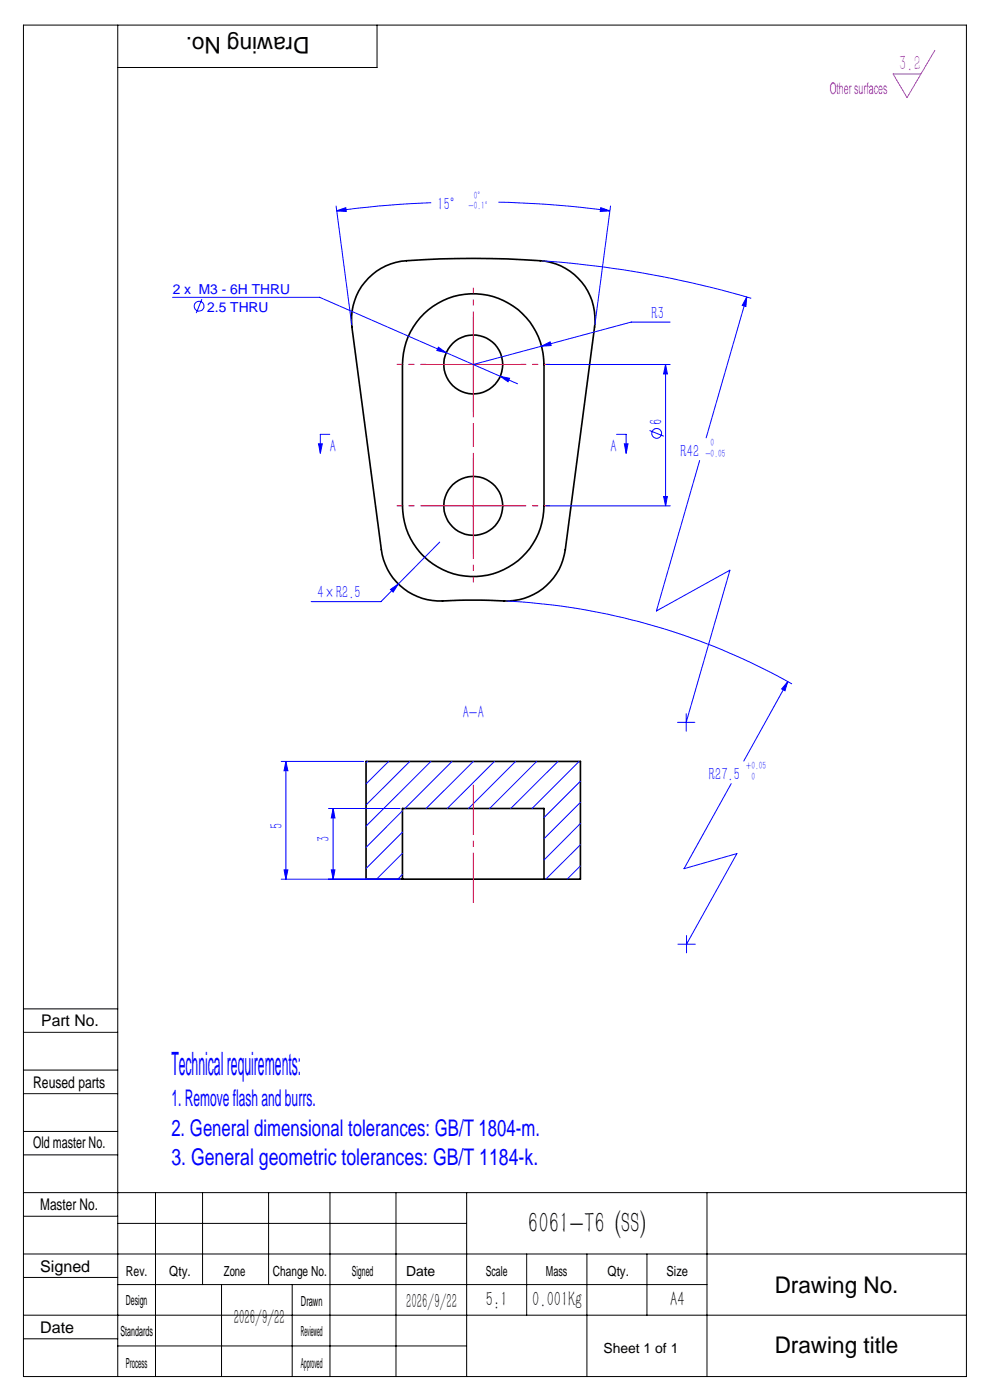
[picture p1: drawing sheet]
<svg xmlns="http://www.w3.org/2000/svg" width="210mm" height="297mm" viewBox="0 0 210 297" stroke-linecap="round" stroke-linejoin="round" font-family="sans-serif">
<g fill="none" stroke="#000" stroke-width=".35">
<path d="M78.1 59a12.3 12.3 0 0 1 8.1-3.7 199.1 199.1 0 0 1 29.5 .1 12.5 12.5 0 0 1 10.4 14l-6.2 47.2a12.7 12.7 0 0 1-14.6 10.8h-9.8a12.7 12.7 0 0 1-14.6-10.8l-6.3-47.2a12.7 12.7 0 0 1 3.5-10.4zM90 66.5a15 15 0 0 1 16.3-3 15 15 0 0 1 9.1 13.8v30a15 15 0 0 1-15 15 15 15 0 0 1-15-15v-30a14.9 14.9 0 0 1 4.6-10.8zM85.4 186.5h30M85.4 186.5v-15h30v15M85.4 186.5h-7.8v-25h45.5v25h-7.7"/>
<circle cx="100.4" cy="77.3" r="6.3"/>
<circle cx="100.4" cy="107.3" r="6.3"/>
</g>
<g fill="none" stroke="#00f" stroke-width=".21">
<path d="M71.3 43.7l3.3 25.2M71.4 44.7l1.9-.6 .1 .8zM91.5 43a210.1 210.1 0 0 0-20.1 1.7M105.7 42.9a204.9 204.9 0 0 1 23.7 1.8M115.1 55.3a206.5 206.5 0 0 1 44.2 8M127.4 44.1l2 .6-2.1 .2zM129.5 43.7l-3.3 25.2M36.6 63.1h31.2l38.3 16.7M42.8 63.5l-1.2 2.9M93 73.7l1.7 1.1-2-.4zM106.1 79.8l2 .5-.3 .7zM106.1 79.8l3.7 1.6"/>
<path d="M114.9 73.4l1.8-.9 .2 .8zM115.9 77.3h26.3M141.2 77.3l.4 2h-.8zM141.2 77.3v30M142.1 68.3h-8.2l-33.5 9M158.4 63l-.2 2-.8-.2zM158.4 63l-8.6 29.9M67.6 94.2h.8l-.5 2zM70 92.1h-2.1v4.1M130.8 92.1h2v4.1M132.4 94.2h.8l-.4 2zM137.8 91.3l3 1.2"/>
<path d="M148.4 97.7l-9.2 31.9 15.6-8.6-9.2 32.2M93.3 115l-8.8 8.9M115.9 107.3h26.3M140.8 105.3h.8l-.4 2zM82.8 125.1l1.7-1.2-1.1 1.7zM84.5 123.9l-3.7 3.7h-14.8M107.4 127.5a138 138 0 0 1 60.6 17.6M143.7 153.2h3.7M145.6 151.4v3.7M167.1 144.6l-.6 1.9-.7-.3zM167.1 144.6l-9.3 16.9M59.7 161.5h17.5"/>
<path d="M60.6 161.5l.5 2h-.8zM60.6 161.5v25M69.7 171.5h15.2M70.7 171.5l.3 2h-.7zM70.7 171.5v15M77.9 161.5l-.3 .3M82.4 161.5l-4.8 4.8M85.4 172l-7.8 7.8M85.4 176.5l-7.8 7.8M86.9 161.5l-9.3 9.3M91.4 161.5l-13.8 13.8M95.9 161.5l-10 10"/>
<path d="M100.4 161.5l-10 10M104.9 161.5l-10 10M109.4 161.5l-10 10M113.8 161.5l-9.9 10M118.4 161.5l-10.1 10M122.8 161.5l-9.9 10M123.1 165.7l-7.7 7.8M123.1 170.2l-7.7 7.7M123.1 174.7l-7.7 7.8M123.1 179.2l-7.3 7.3M155.1 166.2l-10 18.1 11.2-3.2-10.7 19.2M59.7 186.5h25.2"/>
<path d="M60.3 184.5h.8l-.5 2zM70.3 184.5h.7l-.3 2zM85.4 181l-5.5 5.5M85.4 185.5l-1 1M123.1 183.7l-2.8 2.8M145.6 198.5v3.6M143.8 200.3h3.7"/>
<circle cx="42.2" cy="65" r="1.05"/>
<circle cx="139.3" cy="91.9" r="1.04"/>
</g>
<path d="M90.4 77.3h-6.2M100.4 67.3v-6.2M110.4 77.3h6.3M100.4 87.3v6.3M100.4 97.3v-6.2M90.4 107.3h-6.2M100.4 117.3v6.3M110.4 107.3h6.3" fill="none" stroke="#f00" stroke-width=".21" stroke-dasharray="15.2 1.3 1.3 1.3" stroke-dashoffset="14" stroke-linecap="butt"/>
<path d="M100.4 166.5v25" fill="none" stroke="#f00" stroke-width=".21" stroke-dasharray="15.2 1.3 1.3 1.3" stroke-dashoffset="4.6" stroke-linecap="butt"/>
<path d="M90.4 77.3h20M100.4 67.3v20M100.4 97.3v20M90.4 107.3h20" fill="none" stroke="#f00" stroke-width=".21"/>
<path d="M198.3 10.7l-5.9 10-3-5h5.9" fill="none" stroke="#f0f" stroke-width=".21"/>
<g fill="none" stroke="#000" stroke-width=".21">
<path d="M5 5.3h200v286.7h-200zM25 5.3v286.7M80 5.3v9h-55M5 214h20M5 219h20M5 232h20M5 227h20M5 245h20M5 240h20M5 258h20M5 253h200M25 259.5h74"/>
<path d="M33 253v39M43 253v19.5M57 253v19.5M70 253v39M84 253v39M99 253v39M150 253v39M5 271h20M5 266h200M5 279h200M25 272.5h125M47 272.5v19.5"/>
<path d="M62 272.5v19.5M111.7 266v13M124.5 266v26M137.2 266v13M5 284h20M25 285.5h74"/>
</g>
<g fill="#00f">
<path d="M132.4 94.2h.8l-.4 2zM67.6 94.2h.8l-.5 2z"/>
<path d="M158.4 63l-1 1.8 .8 .2zM167.1 144.6l-1.3 1.6 .7 .3zM114.9 73.4l2-.1-.2-.8zM82.8 125.1l.6 .5 1.1-1.7zM106.1 79.8l1.7 1.2 .3-.7zM93 73.7l-.3 .7 2 .4z"/>
<path d="M127.4 44.1l2 .6-2.1 .2zM71.4 44.7l1.9-.6 .1 .8z"/>
<path d="M140.8 105.3h.8l-.4 2zM141.2 77.3l.4 2h-.8z"/>
<path d="M70.7 171.5l.3 2h-.7zM70.3 184.5h.7l-.3 2zM60.6 161.5l.5 2h-.8zM60.3 184.5h.8l-.5 2z"/>
</g>
<text font-size="6.8" fill="#00f" x="36.3" y="228">Technical requirements:</text>
<text font-size="6.3" x="112" y="261.5">6061-T6 (SS)</text>
<g font-size="4.9">
<text x="65.7" y="7.9" transform="rotate(-180 65.7 7.9)">Drawing No.</text>
<text x="164.3" y="274.4">Drawing No.</text>
<text x="164.3" y="287">Drawing title</text>
</g>
<g font-size="4.9" fill="#00f">
<text x="36.3" y="234.7">1. Remove flash and burrs.</text>
<text x="36.3" y="240.9">2. General dimensional tolerances: GB/T 1804-m.</text>
<text x="36.3" y="247.1">3. General geometric tolerances: GB/T 1184-k.</text>
</g>
<text font-size="4.4" fill="#f0f" x="190.8" y="14.8">3.2</text>
<g font-size="4.4">
<text x="49.6" y="280.9">2026/9/22</text>
<text x="86.1" y="277.4">2026/9/22</text>
<text x="103.1" y="277.1">5:1</text>
<text x="112.9" y="277.1">0.001Kg</text>
<text x="142.1" y="277.1">A4</text>
</g>
<g font-size="3.8" fill="#00f">
<text x="92.8" y="44.5">15°</text>
<text x="138.2" y="67.6">R3</text>
<text x="70" y="95.8">A</text>
<text x="129.5" y="95.8">A</text>
<text x="140.4" y="90.2" transform="rotate(-90 140.4 90.2)">6</text>
<text x="144.4" y="96.9">R42</text>
<text x="67.3" y="126.9">4×R2.5</text>
<text x="98.2" y="152.2">A-A</text>
<text x="150.4" y="165.5">R27.5</text>
<text x="59.9" y="175.8" transform="rotate(-90 59.9 175.8)">5</text>
<text x="69.9" y="178.6" transform="rotate(-90 69.9 178.6)">3</text>
</g>
<text font-size="3.4" fill="#f0f" x="176" y="19.9">Other surfaces</text>
<g font-size="3.4">
<text x="8.7" y="217.7">Part No.</text>
<text x="7" y="230.8">Reused parts</text>
<text x="7" y="243.6">Old master No.</text>
<text x="8.5" y="256.6">Master No.</text>
<text x="8.5" y="269.8">Signed</text>
<text x="8.5" y="282.8">Date</text>
</g>
<g font-size="3">
<text x="26.7" y="270.6">Rev.</text>
<text x="35.9" y="270.6">Qty.</text>
<text x="47.5" y="270.6">Zone</text>
<text x="57.9" y="270.6">Change No.</text>
<text x="74.6" y="270.6">Signed</text>
<text x="86.1" y="270.6">Date</text>
<text x="103.1" y="270.6">Scale</text>
<text x="115.8" y="270.6">Mass</text>
<text x="128.9" y="270.6">Qty.</text>
<text x="141.4" y="270.6">Size</text>
<text x="26.7" y="276.9">Design</text>
<text x="63.8" y="277.1">Drawn</text>
<text x="25.6" y="283.5">Standards</text>
<text x="63.8" y="283.5">Reviewed</text>
<text x="26.7" y="290.2">Process</text>
<text x="63.8" y="290.2">Approved</text>
</g>
<g font-size="2.9" fill="#00f">
<text x="36.6" y="62.4">2 x M3 - 6H THRU</text>
<text x="44" y="66.1">2.5 THRU</text>
</g>
<text font-size="2.9" x="128" y="287">Sheet 1 of 1</text>
<g font-size="2.3" fill="#00f">
<text x="99.4" y="44.4">-0.1°</text>
<text x="100.5" y="42.2">0°</text>
<text x="150.7" y="94.7">0</text>
<text x="149.6" y="96.9">-0.05</text>
<text x="158.3" y="163.2">+0.05</text>
<text x="159.4" y="165.5">0</text>
</g>
</svg>
